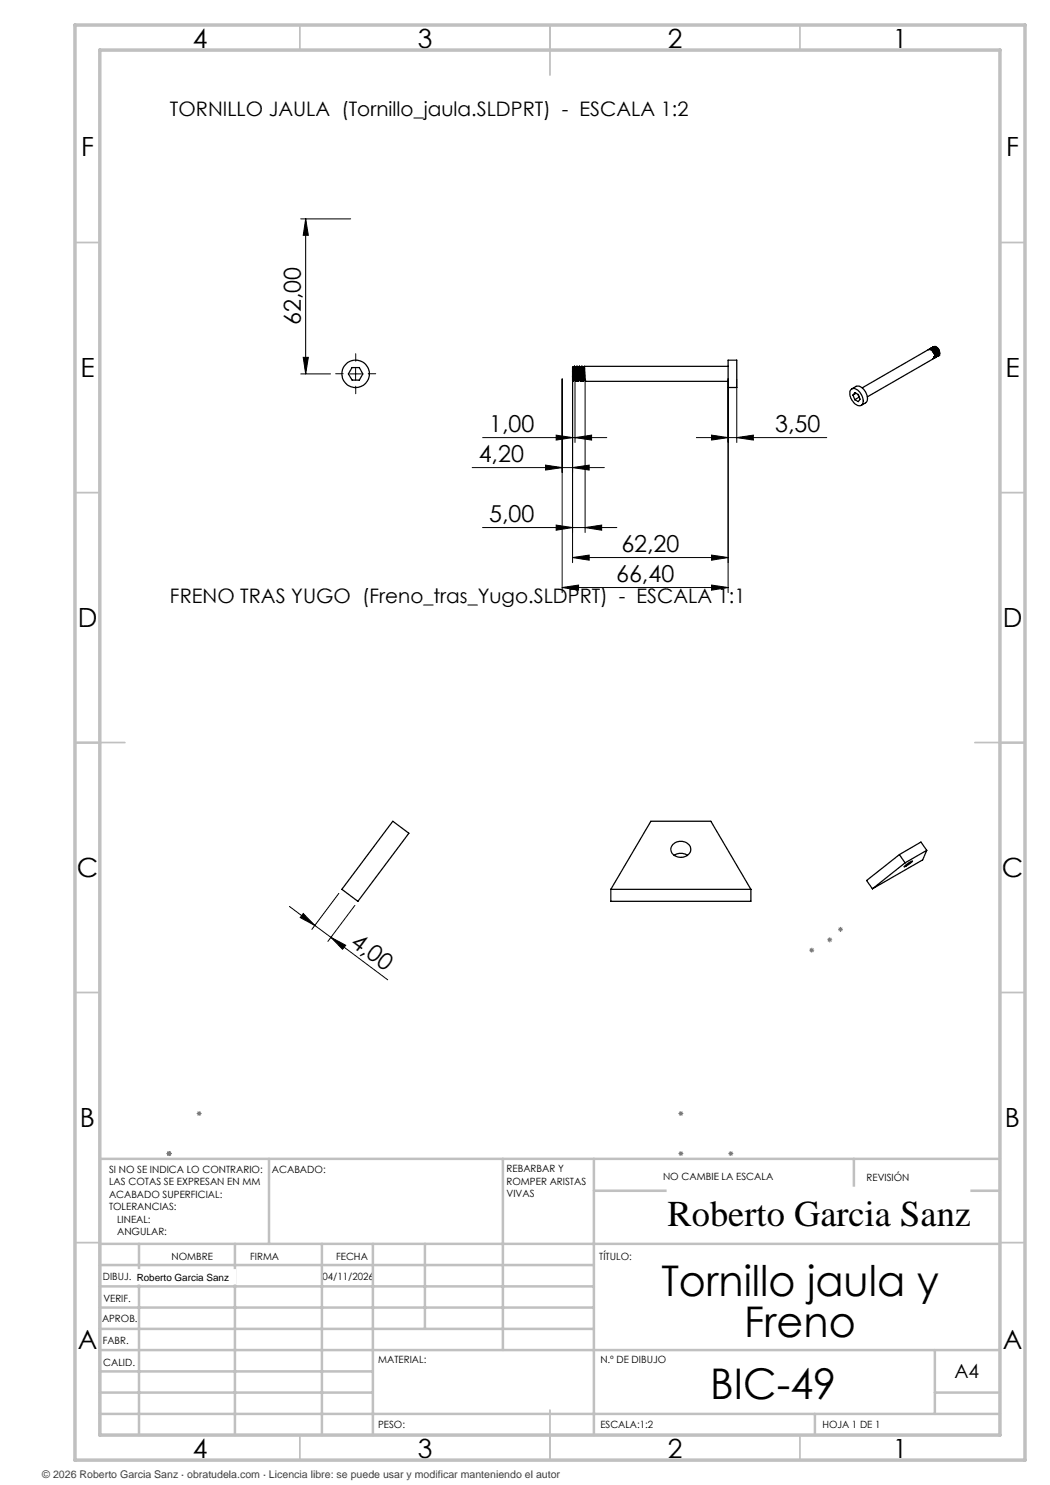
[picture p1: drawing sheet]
<svg xmlns="http://www.w3.org/2000/svg" width="210mm" height="297mm" viewBox="0 0 210 297" stroke-linecap="round" stroke-linejoin="round" font-family="sans-serif">
<g fill="none" stroke="#000" stroke-width=".2">
<path d="M60.1 43.8h10M61.1 43.8v31M61.1 43.8l.6 3.3h-1.1zM60.1 74.8h6M60.6 71.5h1.1l-.6 3.3zM69.9 74.8h2.5M71.1 73.5v2.5M112.4 75.8v42.7M114.5 75.8v36.7M115 75.8v12.7M117 75.8v30.7M145.6 75.8v42.7"/>
<path d="M147.4 75.8v12.7M94.4 93.5h26.5M96.5 87.5h24.9M109.1 93l3.3 .5-3.3 .5zM111.2 87l3.3 .5-3.3 .5zM114.5 93.5l3.3-.5v1zM115 87.5l3.3-.5v1zM139.3 87.5h26M142.3 87l3.3 .5-3.3 .5zM147.4 87.5l3.3-.5v1zM96.5 105.5h26.9M111.2 105l3.3 .5-3.3 .5z"/>
<path d="M112.4 117.5l3.3-.5v1zM112.4 117.5h33.2M114.5 111.5l3.3-.5v1zM114.5 111.5h31.1M117 105.5l3.3-.5v1zM142.3 117l3.3 .5-3.3 .5zM142.3 111l3.3 .5-3.3 .5zM67.8 178.7l-5.4 7.2M57.9 181.3l5.1 3.8M60.6 182.7l2.4 2.4-3-1.6zM63 185.1l3.2 2.4M66.2 187.5l11.3 8.5"/>
<path d="M66.2 187.5l2.9 1.6-.6 .8zM71 181.1l-5.4 7.2"/>
</g>
<g fill="none" stroke="#808080" stroke-width=".2">
<path d="M161.9 190h.9M162 189.7l.7 .7M162.3 189.5v1M162.7 189.7l-.7 .7M165.5 188h.9M165.6 187.6l.7 .7M165.9 187.5v1M166.3 187.6l-.7 .7M167.6 185.9h1M167.7 185.5l.8 .7M168.1 185.4v1M168.5 185.5l-.8 .7"/>
<path d="M33.3 230.7h1M33.5 230.4l.7 .7M33.8 230.2v1M34.2 230.4l-.7 .7M39.3 222.7h1M39.5 222.4l.7 .7M39.8 222.2v1M40.2 222.4l-.7 .7M135.7 230.7h1M135.7 222.7h1M135.8 230.4l.7 .7M135.8 222.4l.7 .7"/>
<path d="M136.2 222.2v1M136.2 230.2v1M136.5 230.4l-.7 .7M136.5 222.4l-.7 .7M145.7 230.7h.9M145.8 230.4l.7 .7M146.2 230.2v1M146.5 230.4l-.7 .7"/>
</g>
<path d="M68.6 74.8h-1.5M71.1 72.3v-1.5M71.1 77.3v1.5M73.6 74.8h1.5" fill="none" stroke="#000" stroke-width=".2" stroke-dasharray="15.2 1.3 1.3 1.3"/>
<g fill="none" stroke="#c0c0c0" stroke-width=".35">
<path d="M60 5v5M110 5v10M160 5v5M15 48.5h5M200 48.5h5M15 98.5h5M200 98.5h5M15 148.5h10M195 148.5h10M15 198.5h5M200 198.5h5M15 248.5h5"/>
<path d="M200 248.5h5M60 287v5M110 282v10M160 287v5"/>
</g>
<g fill="none" stroke="#c0c0c0" stroke-width=".5">
<path d="M53.8 231.8v17M100.6 231.8v38.2M118.8 231.8v55.2M118.8 238.2h81.2M170.8 231.8v6.4M200 231.8h-180v55.2M20 248.8h180M20 257.3h98.8M20 253h98.8M27.8 248.8v38.2M47 248.8v38.2M64.4 248.8v38.2"/>
<path d="M74.6 248.8v38.2M85 248.8v17M20 265.8h98.8M20 261.5h98.8M20 278.5h54.6M20 274.3h54.6M20 270h180M187 278.5h13M187 270v12.8M20 282.8h180M163 282.8v4.2"/>
</g>
<path d="M15 5h190v287h-190zM20 10h180v277h-180z" fill="none" stroke="#c0c0c0" stroke-width=".7"/>
<g fill="#000">
<path d="M60.6 71.5h1.1l-.6 3.3zM61.1 43.8l.6 3.3h-1.1z"/>
<path d="M114.5 93.5l3.3-.5v1zM109.1 93l3.3 .5-3.3 .5zM142.3 117l3.3 .5-3.3 .5zM112.4 117.5l3.3-.5v1z"/>
<path d="M114.5 111.5l3.3-.5v1zM142.3 111l3.3 .5-3.3 .5zM142.3 87l3.3 .5-3.3 .5zM147.4 87.5l3.3-.5v1zM111.2 87l3.3 .5-3.3 .5zM115 87.5l3.3-.5v1zM111.2 105l3.3 .5-3.3 .5zM117 105.5l3.3-.5v1z"/>
<path d="M66.2 187.5l2.9 1.6-.6 .8zM60.6 182.7l2.4 2.4-3-1.6z"/>
</g>
<g fill="none" stroke="#000" stroke-width=".25">
<path d="M70.4 73.5h1.5l.7 1.3-.7 1.2h-1.5l-.7-1.2zM114.5 74.3l.2 2 .2-.4M114.5 75.2l.1 1.1M114.5 74.3v.9M114.6 76.3h.1M114.7 73.6l-.2-.2v.9M114.7 73.6l.2 2.3M114.9 73.3l-.2 .3M114.9 73.3l.2 3M114.9 73.3h.1M114.9 75.9l.2 .4M115.1 76.3h.1"/>
<path d="M115.1 73.6l-.2-.3 .3 3M115.1 73.6l.3 2.3M115.4 73.3l-.3 .3M115.4 73.3l.2 3M115.4 73.3h.1M115.4 75.9l-.2 .4M115.4 75.9l.2 .4M115.4 73.3l.2 .3M115.4 73.3l.3 3M115.6 76.3h.1M115.6 73.6l.3 2.3M115.9 73.3l-.3 .3"/>
<path d="M115.9 73.3l.2 3M115.9 73.3h.1M115.9 75.9l-.2 .4M115.9 75.9l.2 .4M115.9 73.3l.2 .3M115.9 73.3l.3 3M116.1 73.6l.3-.3 .2 3M116.1 73.6l.3 2.3M116.1 76.3h.1M116.4 75.9l-.2 .4M116.4 75.9l.2 .4M116.4 73.3h.1"/>
<path d="M116.4 73.3l.3 .3M116.4 73.3l.3 3M116.6 76.3h.1M116.7 73.6l.2 2.3M116.9 75.9l-.2 .4M116.9 73.3l-.3 .3M116.9 75.9l.2 .4M116.9 73.3l.2 3M116.9 73.3h28.7M117.1 76.3h28.5M145.6 72h1.8v5.5h-1.8zM170.1 78a1.15 1.15 0 0 1 1.8 .4 2.05 2.05 0 0 1 .4 2.6 1.67 1.67 0 0 1-2-1.1l-.3-1z"/>
<path d="M170.4 77.8l.8-.5a1.97 1.97 0 0 1 2.2 1.8l.1 .7-.1 .5-1.1 .8M170.6 79l.4-.5 .7 .4 .3 .9-.3 .5-.7-.4M170.6 79l.4 .9M171.2 78.7l-.6 .3M171.6 78.9l.2 .5M171.8 79.4l.1 .1M171.8 79.4l-.8 .5M185.7 69.9a1.1 1.1 0 0 1 1.5 1.2l-.1 .3-.2 .2M185.8 69.8a1.15 1.15 0 0 1 1.1 .5 1.15 1.15 0 0 1 .1 1.2M186 69.8a1.1 1.1 0 0 1 1.4 1.2v.3l-.3 .1M186.1 69.7a1.2 1.2 0 0 1 1.3 1.5l-.1 .2M186.2 69.6a1.1 1.1 0 0 1 1.5 1.2l-.1 .3-.2 .2"/>
<path d="M186.4 69.5a1.18 1.18 0 0 1 1.1 1.8M186.4 69.5l-.1 .1M186.5 69.5a1.1 1.1 0 0 1 1.4 1.2v.3l-.3 .2M186.6 70.3l.3 .5M186.6 71.7l.3-.2v-.2l-.2 .1-.2 .4-13 7.6M186.6 69.4a1.18 1.18 0 0 1 1.1 1.7M186.6 69.4h.1M186.8 71.7a1.17 1.17 0 0 0-1.2-1.7l-13.2 7.6M186.8 69.4a1.01 1.01 0 0 1 1.1 1M186.8 70.2l.3 .5M187.1 70.1l.3 .5M187.3 69.9l.3 .5"/>
<path d="M187.5 71.3h.1M187.6 69.8l.3 .4M187.6 70.4h.1M187.7 71.1h.1M187.9 70.2v.1M78.6 164.2l3.2 2.4-10.2 13.7-3.2-2.4zM122.2 177.9h28M122.2 177.9v2.4h28v-2.4M122.2 177.9l8-13.7h12l8 13.7M134.5 168.9a2.16 2.16 0 0 1 3.6 .9 2.02 2.02 0 0 1-3.2 1.3 1.43 1.43 0 0 1-.4-2.2zM134.8 171.1l.2-.1a2.44 2.44 0 0 1 2.5 .1M179.9 170.9l-6.6 5.2 1.2 1.7"/>
<path d="M179.9 170.9l1.1 1.7M180.8 173.3l1-.8 .7-.3-.7 .7zM181 172.6l-6.5 5.2M185.3 170.1l-.8 1.9-10 5.8M185.3 170.1l-4.3 2.5M185.3 170.1l-1.1-1.7-4.3 2.5"/>
<circle cx="71.1" cy="74.8" r="2.75"/>
</g>
<g fill="#fff" stroke="#fff" stroke-width=".35">
<path d="M27.3 254h19.7v2.7h-19.7z"/>
<path d="M133.5 237.5h60.4v9.9h-60.4z"/>
</g>
<g font-size="8.5">
<text x="132.3" y="259.3">Tornillo jaula y</text>
<text x="148.8" y="267.4">Freno</text>
<text x="142" y="279.7">BIC-49</text>
</g>
<text font-size="7.3" x="133.5" y="245.1">Roberto Garcia Sanz</text>
<g font-size="5.3">
<text x="38.5" y="9.5">4</text>
<text x="83.5" y="9.5">3</text>
<text x="133.6" y="9.5">2</text>
<text x="178.6" y="9.5">1</text>
<text x="16.2" y="31.2">F</text>
<text x="201.2" y="31.2">F</text>
<text x="16.1" y="75.5">E</text>
<text x="201.1" y="75.5">E</text>
<text x="15.5" y="125.5">D</text>
<text x="200.5" y="125.5">D</text>
<text x="15.4" y="175.5">C</text>
<text x="200.4" y="175.5">C</text>
<text x="16" y="225.5">B</text>
<text x="201" y="225.5">B</text>
<text x="15.5" y="269.7">A</text>
<text x="200.5" y="269.7">A</text>
<text x="38.5" y="291.5">4</text>
<text x="83.5" y="291.5">3</text>
<text x="133.6" y="291.5">2</text>
<text x="178.6" y="291.5">1</text>
</g>
<g font-size="4.7">
<text x="60.2" y="65.1" transform="rotate(-90 60.2 65.1)">62,00</text>
<text x="97.8" y="86.5">1,00</text>
<text x="155" y="86.5">3,50</text>
<text x="95.7" y="92.5">4,20</text>
<text x="97.8" y="104.5">5,00</text>
<text x="124.3" y="110.5">62,20</text>
<text x="123.2" y="116.5">66,40</text>
<text x="69.9" y="189" transform="rotate(37 69.9 189)">4,00</text>
</g>
<g font-size="4">
<text x="34" y="23.1">TORNILLO JAULA (Tornillo_jaula.SLDPRT) - ESCALA 1:2</text>
<text x="34" y="120.6">FRENO TRAS YUGO (Freno_tras_Yugo.SLDPRT) - ESCALA 1:1</text>
</g>
<text font-size="3.9" x="190.9" y="275.5">A4</text>
<text font-size="2.1" fill="#404040" x="8.5" y="295.6">© 2026 Roberto Garcia Sanz · obratudela.com · Licencia libre: se puede usar y modificar manteniendo el autor</text>
<g font-size="2">
<text x="21.8" y="234.6">SI NO SE INDICA LO CONTRARIO:</text>
<text x="21.8" y="237.1">LAS COTAS SE EXPRESAN EN MM</text>
<text x="21.8" y="239.6">ACABADO SUPERFICIAL:</text>
<text x="54.4" y="234.6">ACABADO:</text>
<text x="101.3" y="234.5">REBARBAR Y</text>
<text x="101.3" y="237">ROMPER ARISTAS</text>
<text x="101.3" y="239.5">VIVAS</text>
<text x="132.6" y="236">NO CAMBIE LA ESCALA</text>
<text x="173.3" y="236.2">REVISIÓN</text>
<text x="21.8" y="242.1">TOLERANCIAS:</text>
<text x="23.4" y="244.6">LINEAL:</text>
<text x="23.4" y="247.1">ANGULAR:</text>
<text x="34.3" y="252">NOMBRE</text>
<text x="50" y="251.9">FIRMA</text>
<text x="67.2" y="251.9">FECHA</text>
<text x="119.9" y="251.9">TÍTULO:</text>
<text x="20.6" y="256.1">DIBUJ.</text>
<text x="27.3" y="256.1">Roberto Garcia Sanz</text>
<text x="64.5" y="255.9">04/11/2026</text>
<text x="20.7" y="260.3">VERIF.</text>
<text x="20.4" y="264.4">APROB.</text>
<text x="20.5" y="268.8">FABR.</text>
<text x="20.7" y="273.1">CALID.</text>
<text x="75.6" y="272.5">MATERIAL:</text>
<text x="120.1" y="272.5">N.º DE DIBUJO</text>
<text x="75.6" y="285.5">PESO:</text>
<text x="120.1" y="285.6">ESCALA:1:2</text>
<text x="164.5" y="285.6">HOJA 1 DE 1</text>
</g>
</svg>
